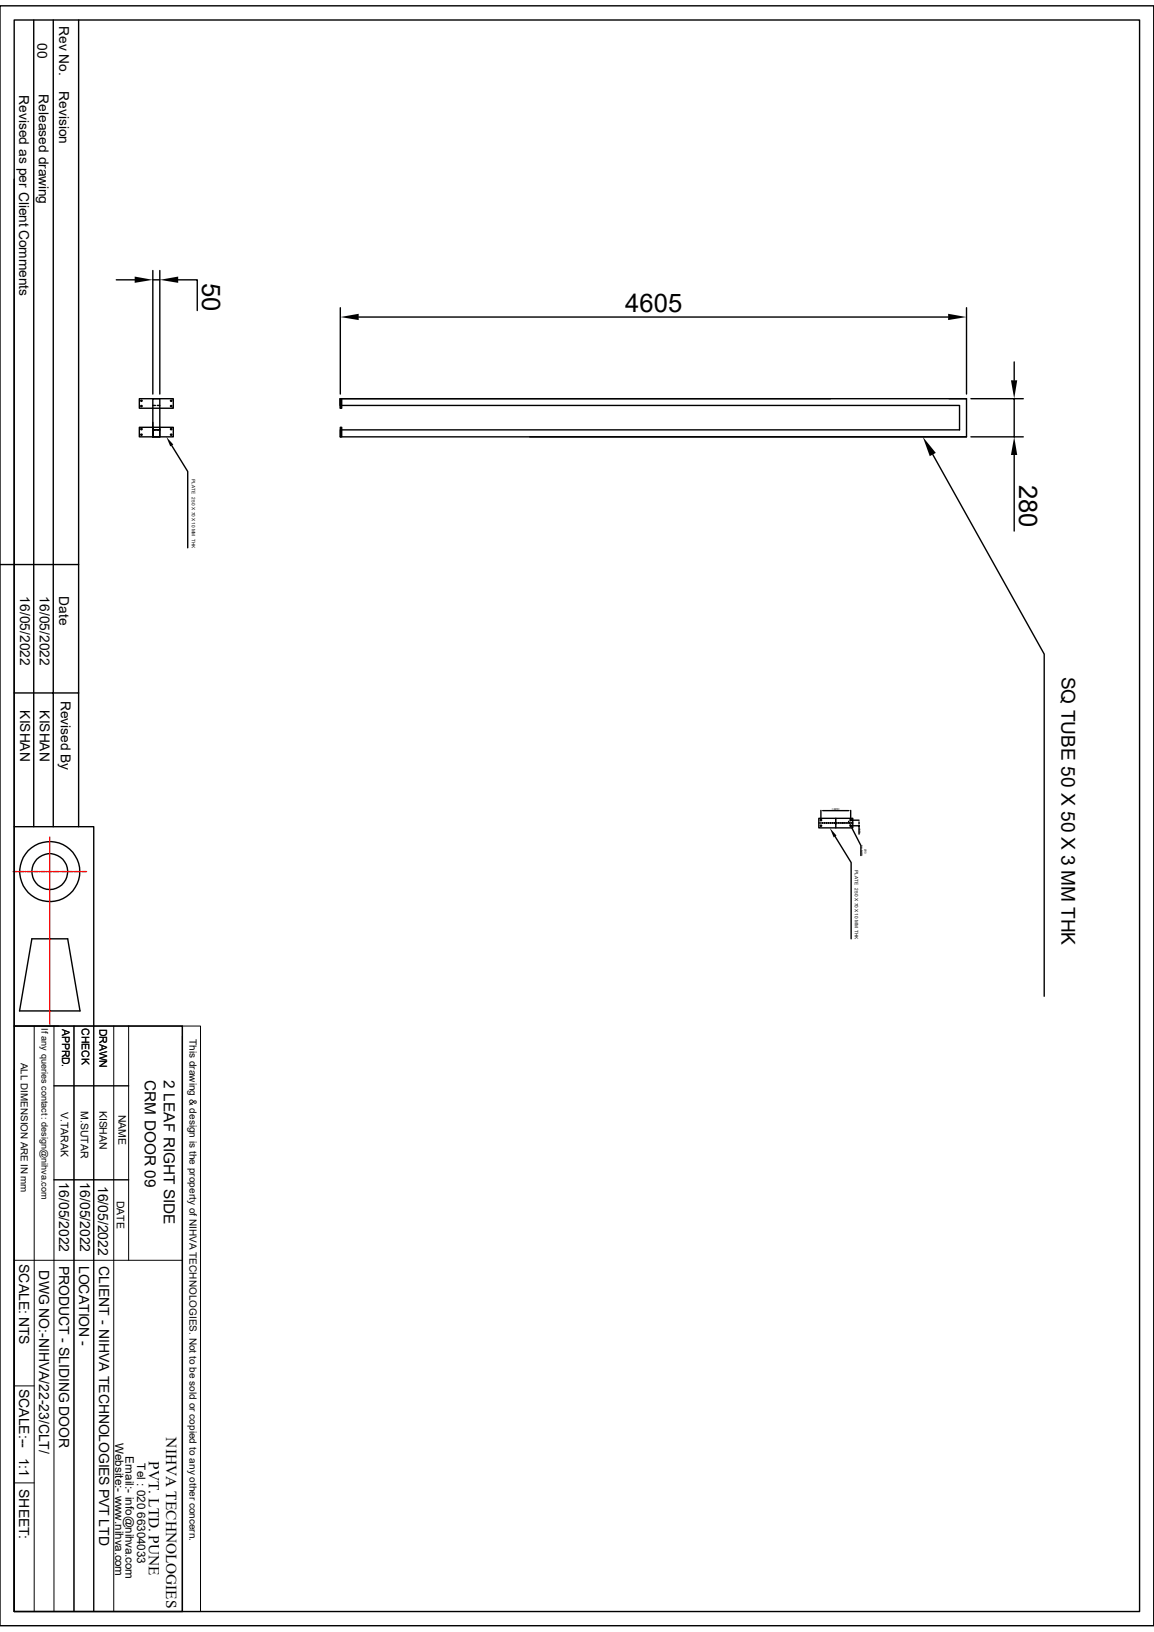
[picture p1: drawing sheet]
<svg xmlns="http://www.w3.org/2000/svg" width="210mm" height="297mm" viewBox="0 0 210 297" stroke-linecap="round" stroke-linejoin="round" font-family="sans-serif">
<g fill="none" stroke="#000" stroke-width=".25">
<path d="M0 1.1h210v294.8h-210zM2.6 3.6h204.8v289.7h-204.8zM6.1 3.6v146.9M9.7 3.6v146.9M14.3 3.6v146.9M2.6 32.6v117.9h14.5v36.2M21.2 50.9h3.3M27.8 49.2v22.5M27.8 50.9h1.3M29.1 49.2v22.5M32.4 50.9h3.5v5.6M61.9 56v15.7"/>
<path d="M65.3 57.7h107.3M175.9 56v15.7M25.4 72.6h6.1v1.7h-6.1zM25.4 77.8h6.1v1.7h-6.1zM25.6 72.9h.3v.1l-.2 .1zM25.6 73.8h.3v.2h-.2zM25.6 78h.3v.1l-.2 .1zM25.6 79h.3v.2h-.2zM27.8 78.2h.6M27.8 76.9v2.6v-1.7v1.7h1.3v-1.7M27.8 72.6h1.3v6.9h-1.3zM27.8 73.8h.5"/>
<path d="M28.6 73.8h.5M29.1 78.2h-.6M31 73.8h.3v.2h-.1zM31 72.9h.3v.1l-.1 .1zM31 79h.3v.2h-.1zM31 78h.3v.1l-.1 .1zM61.9 72.6h.3v1.7h-.3zM61.9 77.8h.3v1.7h-.3zM61.9 73.8v-1.2v1.7M62.2 73.8h112.4v4.4h-112.4M96.4 79.5h79.5M151.1 72.6h-89.2h114v6.9h-114v-1.3"/>
<path d="M172.7 72.6h3.2M176.7 72.6h9.5M176.7 79.5h9.5M184.6 65.9v3.3M184.6 72.6v6.9M31.2 81.1l3 4.7v13.9M169.8 82.7l20.2 36.3v62.3M184.6 82.8v13.8M0 102.7h14.3M2.6 126.1h11.7M2.6 150.5v36.2M149 148.9h6.2v1.8h-6.2z"/>
<path d="M149 149.8h.3M149.3 149.2h.2v.1l-.1 .1zM149.3 150.2h.2v.1l-.1 .1zM149.4 149.8h.2M149.4 147.5v1.8M149.7 149.8h.3M149.7 147.5h4.7M150.1 149.8h.6M150.8 149.8h.3M151.2 149.8h.3M151.6 149.8h.6M152 152.2l2.9 4.8v13.9"/>
<path d="M152.1 150.4v.3M152.1 148.9v.3M152.1 149.3v.3M152.1 149.6v.7M152.3 149.8h.3M152.7 149.8h.3M153.1 149.8h.6M153.8 149.8h.3M154.2 149.8h.3M154.4 149.5l.2 .3M154.6 149.8h.3M154.7 150.2h.2v.1l-.1 .1z"/>
<path d="M154.7 149.2h.2v.1l-.1 .1zM154.7 150.1l.2 .3M154.8 147.5v1.8M154.9 149.3h1.4M154.9 150.3h1.4v1.5M154.9 149.8h.3M155.1 150.7l1.6 3.2v1.8M156.3 149.6v.3M5.8 170.9h6.5l2.3 13.1h-11zM2.6 186.7h30.6v106.6h-30.6zM2.6 194.8v98.5M9.8 197.6h13.6"/>
<path d="M9.8 214.7h13.6"/>
<circle cx="9.1" cy="158.6" r="5.5"/>
<circle cx="9.1" cy="158.6" r="3.3"/>
</g>
<g fill="#000">
<path d="M24.5 50.3l3.3 .6-3.3 .6zM29.1 50.9l3.3-.6v1.2zM61.9 57.7l3.4-.6v1.2zM172.6 57.1l3.3 .6-3.3 .6zM184 69.2h1.1l-.5 3.4zM30.3 79.5l1.2 1.4-.5 .3zM167.9 79.5l2.4 2.9-1.1 .6zM184.6 79.5l.5 3.3h-1.1zM149.4 147.5l.3-.1v.2zM151 150.7l1.2 1.4-.5 .3zM154.4 147.4l.4 .1-.4 .1zM154.5 149.8h.1l.1 .3z"/>
<path d="M154.9 150.4l.2 .3-.1 .1zM156.3 149.3l.1 .3h-.1zM156.3 149.9h.1l-.1 .4z"/>
</g>
<path d="M2.6 186.7h30.6M6.2 186.7v106.6M9.8 186.7v106.6M13.5 186.7v106.6M17.1 186.7v106.6M20.7 186.7v106.6M23.4 186.7v42.7M33.2 186.7h3.3v106.6h-3.3zM33.2 188.6v104.7M2.6 229.4h30.6M2.6 252.2h3.6M2.6 269.9h3.6" fill="none" stroke="#000" stroke-width=".18"/>
<g fill="none" stroke="#f00" stroke-width=".25">
<path d="M2.4 158.6h.8M3.3 158.6h.2M3.6 158.6h.8M4.6 158.6h.1M4.9 158.6h.8M5.8 158.6h.2M6.1 158.6h.8M7.1 158.6h.1M7.4 158.6h.8M8.3 158.6h.2M8.7 158.6h.7M9.1 152.4v.4"/>
<path d="M9.1 153v.1M9.1 153.3v.8M9.1 154.2v.2M9.1 154.5v.8M9.1 155.5v.1M9.1 155.8v.7M9.1 156.7v.2M9.1 157.1v.7M9.1 158v.2M9.1 158.3v.8M9.1 159.3v.1M9.1 159.6v.8"/>
<path d="M9.6 158.6h.2M9.9 158.6h.8M10.9 158.6h.1M11.2 158.6h.8M12.1 158.6h.2M12.4 158.6h.8M13.4 158.6h.1M13.7 158.6h.8M14.6 158.6h.2M14.9 158.6h.8M9.1 160.5v.2M9.1 160.8v.8"/>
<path d="M9.1 161.8v.1M9.1 162.1v.8M9.1 163v.2M9.1 163.3v.8M9.1 164.3v.1M9.1 164.6v.8M9.1 165.5v.2M9.1 165.8v.8M9.1 166.8v.1M9.1 167.1v.8M9.1 168v.2M9.1 168.4v.7"/>
<path d="M9.1 169.3v.2M9.1 169.6v.8M9.1 170.6v.1M9.1 170.9v.8M9.1 171.8v.2M9.1 172.1v.8M9.1 173.1v.1M9.1 173.4v.8M9.1 174.3v.2M9.1 174.6v.8M9.1 175.6v.1M9.1 175.9v.8"/>
<path d="M9.1 176.8v.2M9.1 177.2v.7M9.1 178.1v.2M9.1 178.4v.8M9.1 179.4v.1M9.1 179.7v.8M9.1 180.6v.2M9.1 180.9v.8M9.1 181.9v.1M9.1 182.2v.8M9.1 183.1v.2M9.1 183.4v.8"/>
<path d="M9.1 184.4v.1M9.1 184.7v.8M9.1 185.6v.2M9.1 185.9v.5"/>
</g>
<g font-size="4.7">
<text x="36.8" y="51.6" transform="rotate(90 36.8 51.6)">50</text>
<text x="113.8" y="56.8">4605</text>
<text x="185.5" y="88.3" transform="rotate(90 185.5 88.3)">280</text>
</g>
<text font-size="3.5" x="193.2" y="123.1" transform="rotate(90 193.2 123.1)">SQ TUBE 50 X 50 X 3 MM THK</text>
<g font-size="2.8">
<text x="26.4" y="196.6" transform="rotate(90 26.4 196.6)">CRM DOOR 09</text>
<text x="29.8" y="196.6" transform="rotate(90 29.8 196.6)">2 LEAF RIGHT SIDE</text>
<text x="30.3" y="261.6" transform="rotate(90 30.3 261.6)">NIHVA TECHNOLOGIES</text>
<text x="27.1" y="265.9" transform="rotate(90 27.1 265.9)">PVT. LTD. PUNE</text>
</g>
<g font-size="2.5">
<text x="10.8" y="4.7" transform="rotate(90 10.8 4.7)">Rev No.</text>
<text x="6.8" y="7.8" transform="rotate(90 6.8 7.8)">00</text>
<text x="3.5" y="17.3" transform="rotate(90 3.5 17.3)">Revised as per Client Comments</text>
<text x="7.1" y="17.1" transform="rotate(90 7.1 17.1)">Released drawing</text>
<text x="10.8" y="16.6" transform="rotate(90 10.8 16.6)">Revision</text>
<text x="3.7" y="108.5" transform="rotate(90 3.7 108.5)">16/05/2022</text>
<text x="7.2" y="108.5" transform="rotate(90 7.2 108.5)">16/05/2022</text>
<text x="10.8" y="108.5" transform="rotate(90 10.8 108.5)">Date</text>
<text x="3.7" y="129.3" transform="rotate(90 3.7 129.3)">KISHAN</text>
<text x="7.2" y="129.3" transform="rotate(90 7.2 129.3)">KISHAN</text>
<text x="11" y="127.5" transform="rotate(90 11 127.5)">Revised By</text>
<text x="10.8" y="215.2" transform="rotate(90 10.8 215.2)">16/05/2022</text>
<text x="14.6" y="215.2" transform="rotate(90 14.6 215.2)">16/05/2022</text>
<text x="17.9" y="215.8" transform="rotate(90 17.9 215.8)">16/05/2022</text>
<text x="3.5" y="230" transform="rotate(90 3.5 230)">SCALE: NTS</text>
<text x="7.2" y="231.2" transform="rotate(90 7.2 231.2)">DWG NO:-NIHVA/22-23/CLT/</text>
<text x="10.8" y="230.3" transform="rotate(90 10.8 230.3)">PRODUCT - SLIDING DOOR</text>
<text x="14.4" y="230.3" transform="rotate(90 14.4 230.3)">LOCATION -</text>
<text x="18" y="230.4" transform="rotate(90 18 230.4)">CLIENT - NIHVA TECHNOLOGIES PVT LTD</text>
<text x="3.5" y="252.7" transform="rotate(90 3.5 252.7)">SCALE:--</text>
<text x="3.5" y="265.3" transform="rotate(90 3.5 265.3)">1:1</text>
<text x="3.5" y="271" transform="rotate(90 3.5 271)">SHEET:</text>
</g>
<g font-size="2.1">
<text x="21" y="262.6" transform="rotate(90 21 262.6)">Website:- www.nihva.com</text>
<text x="22.9" y="265" transform="rotate(90 22.9 265)">Email:- info@nihva.com</text>
<text x="25" y="266.3" transform="rotate(90 25 266.3)">Tel : 020 66304033</text>
</g>
<g font-size="1.9">
<text x="11.3" y="187.2" transform="rotate(90 11.3 187.2)">APPRD.</text>
<text x="14.9" y="187.1" transform="rotate(90 14.9 187.1)">CHECK</text>
<text x="18.1" y="187.2" transform="rotate(90 18.1 187.2)">DRAWN</text>
<text x="11.1" y="202.4" transform="rotate(90 11.1 202.4)">V.TARAK</text>
<text x="14.7" y="202.2" transform="rotate(90 14.7 202.2)">M.SUTAR</text>
<text x="18.1" y="202.1" transform="rotate(90 18.1 202.1)">KISHAN</text>
<text x="21.6" y="202.9" transform="rotate(90 21.6 202.9)">NAME</text>
<text x="21.3" y="218.5" transform="rotate(90 21.3 218.5)">DATE</text>
</g>
<g font-size="1.8">
<text x="34.5" y="189.1" transform="rotate(90 34.5 189.1)">This drawing &amp; design is the property of NIHVA TECHNOLOGIES. Not to be sold or copied to any other concern.</text>
<text x="3.8" y="193.4" transform="rotate(90 3.8 193.4)">ALL DIMENSION ARE IN mm</text>
</g>
<text font-size="1.7" x="7.5" y="187.2" transform="rotate(90 7.5 187.2)">If any queries contact : design@nihva.com</text>
<g font-size=".8">
<text x="34.9" y="87.1" transform="rotate(90 34.9 87.1)">PLATE 250 X 70 X 10 MM THK</text>
<text x="155.6" y="158.3" transform="rotate(90 155.6 158.3)">PLATE 250 X 70 X 10 MM THK</text>
</g>
<g font-size=".5">
<text x="151.4" y="147.5">=220=</text>
<text x="156.3" y="150.6" transform="rotate(90 156.3 150.6)">=40=</text>
<text x="156.7" y="153.9" transform="rotate(90 156.7 153.9)">04 NOS</text>
<text x="157.3" y="154.4" transform="rotate(90 157.3 154.4)">Ø13</text>
</g>
</svg>
